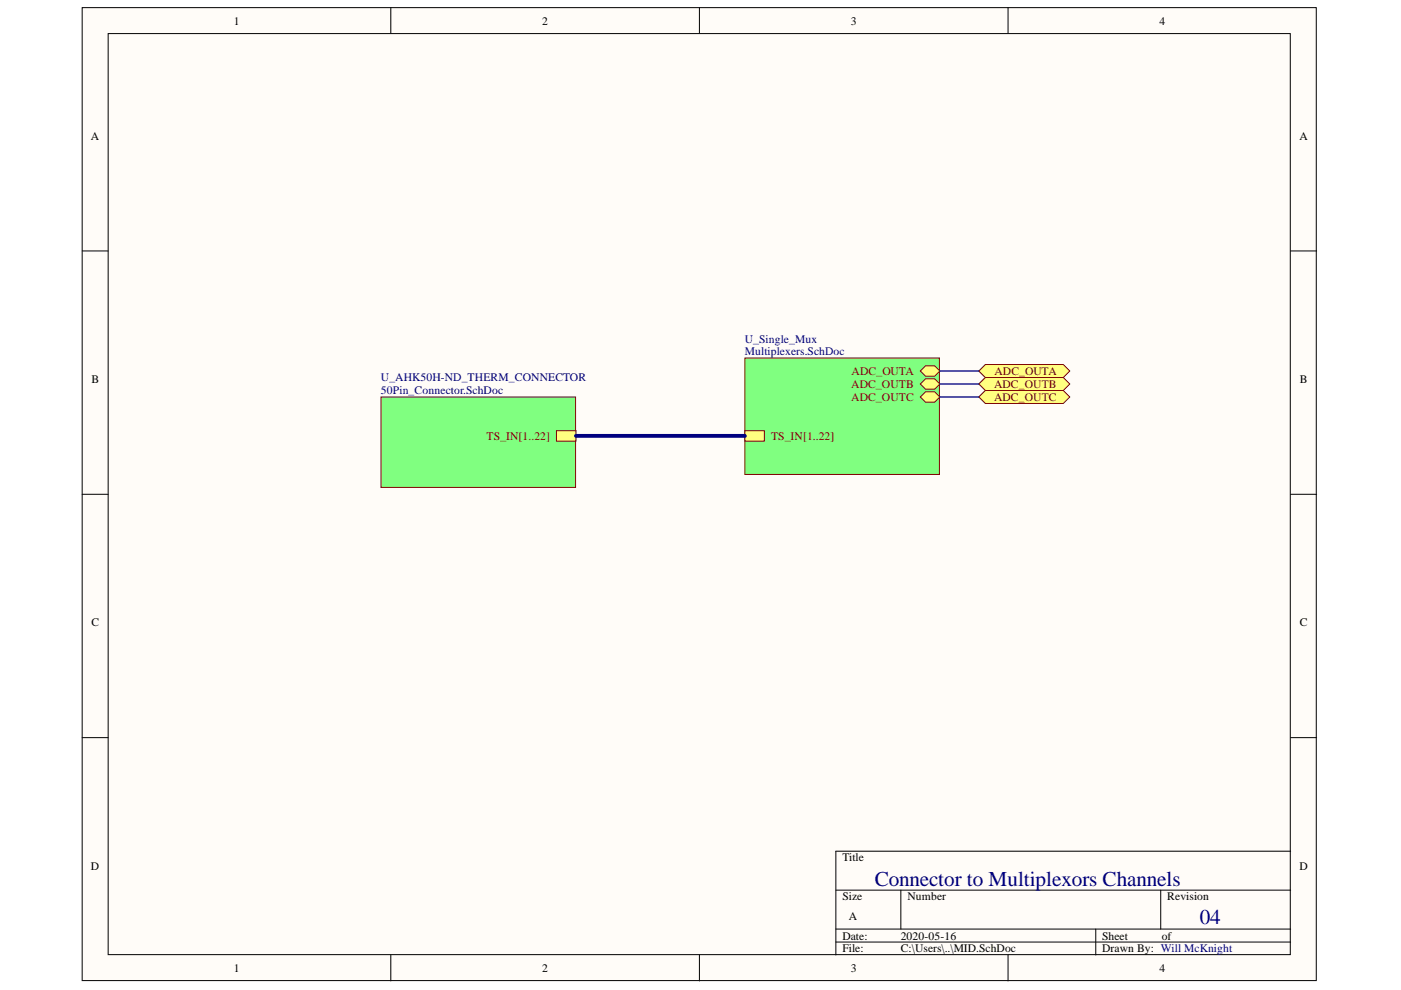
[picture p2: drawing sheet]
<svg xmlns="http://www.w3.org/2000/svg" width="297mm" height="210mm" viewBox="0 0 297 210" stroke-linecap="round" stroke-linejoin="round" font-family="sans-serif">
<g fill="#fffcf8" stroke="#000" stroke-width=".21">
<path d="M17.4 1.6h261.7v206.3h-261.7z"/>
<path d="M22.9 7.1h250.7v195.3h-250.7z"/>
</g>
<g fill="none" stroke="#000" stroke-width=".21">
<path d="M82.9 1.6v5.5M148.3 1.6v5.5M213.7 1.6v5.5M17.4 53.2h5.5M273.6 53.2h5.6M17.4 104.8h5.5M273.6 104.8h5.6M17.4 156.4h5.5M273.6 156.4h5.6M177.2 188.7h96.4M177.2 197h96.4M177.2 199.7h96.4"/>
<path d="M191 188.7v8.3M232.3 197v5.5M246.1 188.7v8.3M273.6 180.5h-96.4v22M82.9 202.5v5.5M148.3 202.5v5.5M213.7 202.5v5.5"/>
</g>
<path d="M80.8 84.2h41.2v19.1h-41.2z" fill="#80ff80" stroke="#800000" stroke-width=".21"/>
<path d="M118 91.3h4.1v2.2h-4.1z" fill-rule="evenodd" fill="#ffff80"/>
<path d="M118 91.3h4.1v2.2h-4.1z" fill="none" stroke="#800000" stroke-width=".21"/>
<path d="M157.9 75.9h41.3v24.7h-41.3z" fill="#80ff80" stroke="#800000" stroke-width=".21"/>
<path d="M195.1 78.7l1.1-1.1h2l1.1 1.1-1.1 1.1h-2z" fill-rule="evenodd" fill="#ffff80"/>
<path d="M195.1 78.7l1.1-1.1h2l1.1 1.1-1.1 1.1h-2z" fill="none" stroke="#800000" stroke-width=".21"/>
<path d="M157.9 91.3h4.2v2.2h-4.2z" fill-rule="evenodd" fill="#ffff80"/>
<path d="M157.9 91.3h4.2v2.2h-4.2z" fill="none" stroke="#800000" stroke-width=".21"/>
<path d="M195.1 81.4l1.1-1.1h2l1.1 1.1-1.1 1.1h-2z" fill-rule="evenodd" fill="#ffff80"/>
<path d="M195.1 81.4l1.1-1.1h2l1.1 1.1-1.1 1.1h-2z" fill="none" stroke="#800000" stroke-width=".21"/>
<path d="M195.1 84.2l1.1-1.1h2l1.1 1.1-1.1 1.1h-2z" fill-rule="evenodd" fill="#ffff80"/>
<path d="M195.1 84.2l1.1-1.1h2l1.1 1.1-1.1 1.1h-2z" fill="none" stroke="#800000" stroke-width=".21"/>
<g fill="#ffff80" stroke="#800000" stroke-width=".21">
<path d="M207.5 78.7l1.4-1.4h16.5l1.4 1.4-1.4 1.3h-16.5z" fill-rule="evenodd"/>
<path d="M207.5 81.4l1.4-1.4h16.5l1.4 1.4-1.4 1.4h-16.5z" fill-rule="evenodd"/>
<path d="M207.5 84.2l1.4-1.4h16.5l1.4 1.4-1.4 1.3h-16.5z" fill-rule="evenodd"/>
</g>
<path d="M199.3 78.7h8.2M199.3 81.4h8.2M199.3 84.2h8.2" fill="none" stroke="#000080" stroke-width=".28"/>
<path d="M122.1 92.4h35.8" fill="none" stroke="#000080" stroke-width=".83"/>
<g font-size="4.5" fill="#000080">
<text x="185.5" y="187.8">Connector to Multiplexors Channels</text>
<text x="254.4" y="196">04</text>
</g>
<g font-size="2.4">
<text x="49.6" y="5.2">1</text>
<text x="114.9" y="5.2">2</text>
<text x="180.4" y="5.2">3</text>
<text x="245.8" y="5.2">4</text>
<text x="19.3" y="29.7">A</text>
<text x="275.5" y="29.7">A</text>
<text x="19.4" y="81.2">B</text>
<text x="275.6" y="81.2">B</text>
<text x="19.4" y="132.8">C</text>
<text x="275.6" y="132.8">C</text>
<text x="19.3" y="184.4">D</text>
<text x="178.6" y="182.6">Title</text>
<text x="275.5" y="184.4">D</text>
<text x="178.6" y="190.9">Size</text>
<text x="192.4" y="190.9">Number</text>
<text x="247.5" y="190.9">Revision</text>
<text x="180" y="195.1">A</text>
<text x="178.6" y="199.2">Date:</text>
<text x="178.6" y="201.9">File:</text>
<text x="191" y="199.2">2020-05-16</text>
<text x="191" y="201.9">C:\Users\..\MID.SchDoc</text>
<text x="233.7" y="199.2">Sheet</text>
<text x="233.7" y="201.9">Drawn By: Will McKnight</text>
<text x="246.3" y="199.2">of</text>
<text x="49.6" y="206">1</text>
<text x="114.9" y="206">2</text>
<text x="180.4" y="206">3</text>
<text x="245.8" y="206">4</text>
</g>
<g font-size="2.4" fill="#000080">
<text x="157.9" y="72.7">U_Single_Mux</text>
<text x="157.9" y="75.4">Multiplexers.SchDoc</text>
<text x="80.8" y="80.8">U_AHK50H-ND_THERM_CONNECTOR</text>
<text x="80.8" y="83.6">50Pin_Connector.SchDoc</text>
</g>
<g font-size="2.4" fill="#800000">
<text x="180.5" y="82.3">ADC_OUTB</text>
<text x="180.6" y="79.5">ADC_OUTA</text>
<text x="210.7" y="82.3">ADC_OUTB</text>
<text x="210.8" y="79.5">ADC_OUTA</text>
<text x="180.5" y="85">ADC_OUTC</text>
<text x="210.7" y="85">ADC_OUTC</text>
<text x="103.2" y="93.3">TS_IN[1..22]</text>
<text x="163.5" y="93.3">TS_IN[1..22]</text>
</g>
</svg>
